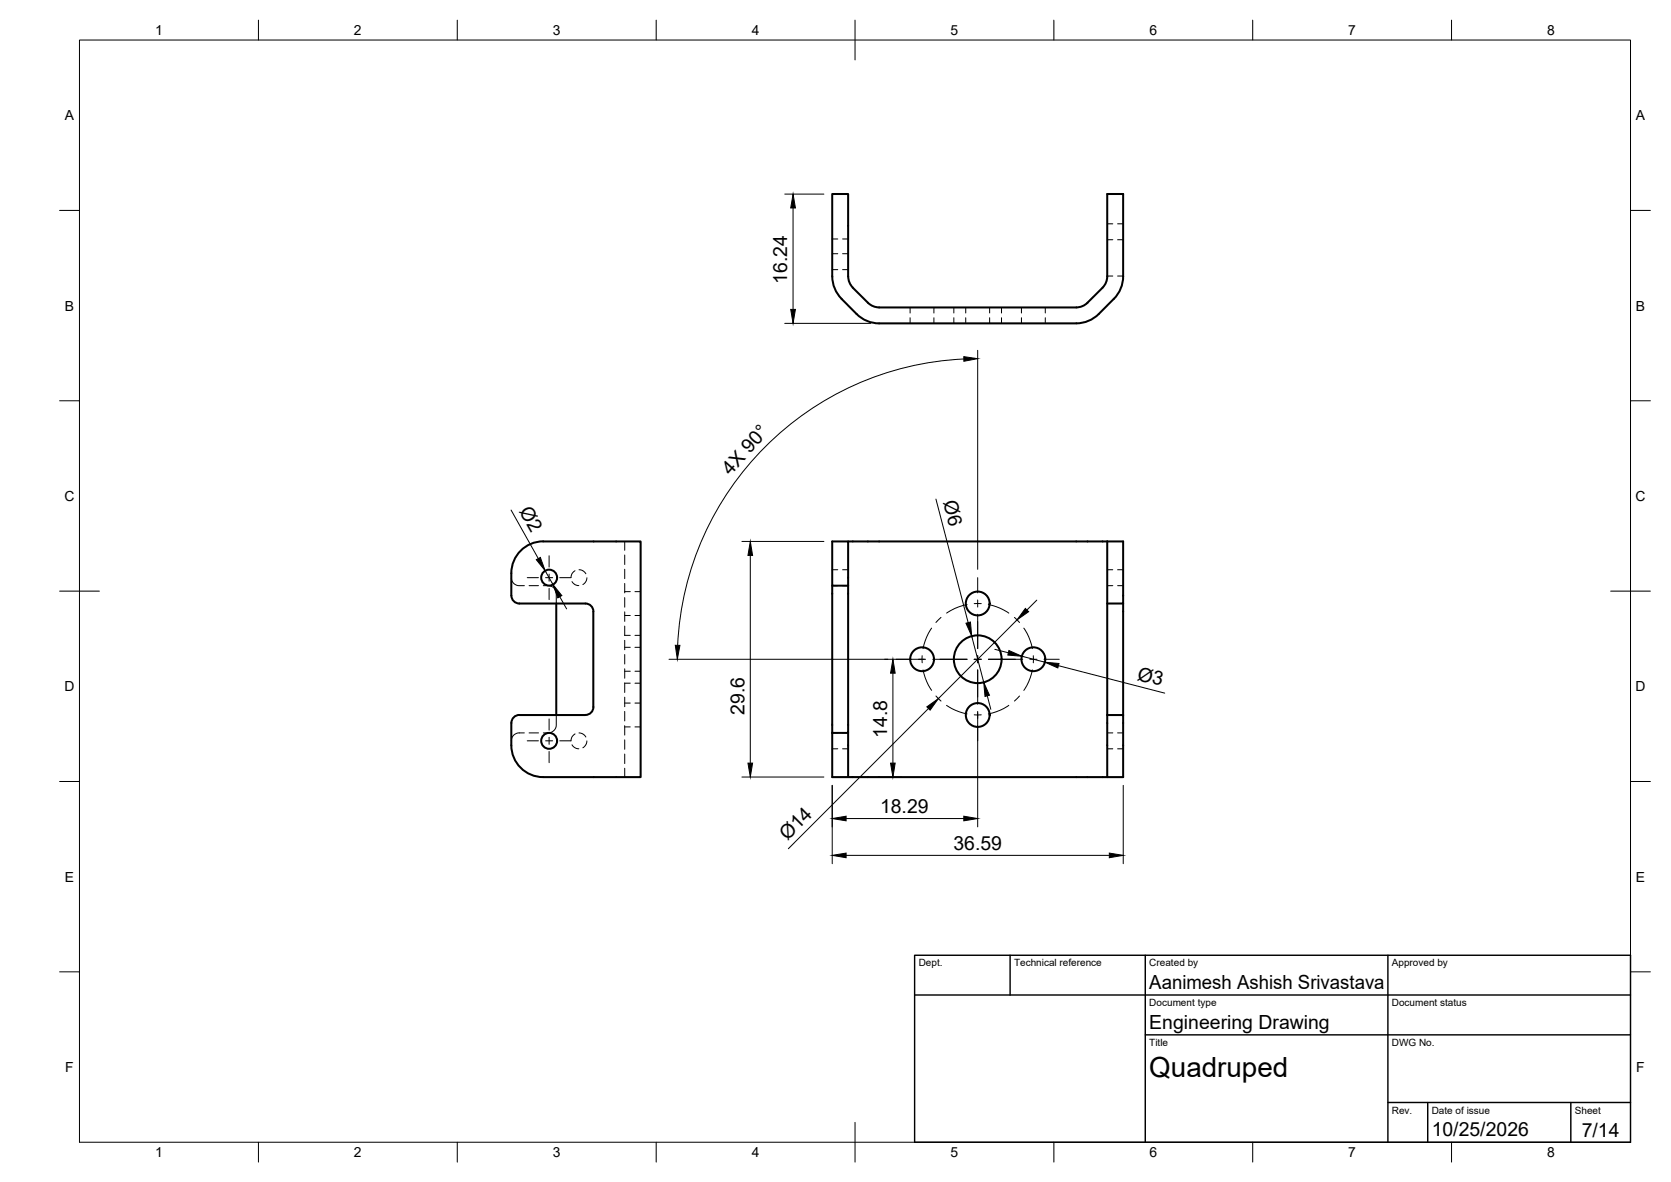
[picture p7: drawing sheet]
<svg xmlns="http://www.w3.org/2000/svg" width="420mm" height="297mm" viewBox="0 0 420 297" stroke-linecap="round" stroke-linejoin="round" font-family="sans-serif">
<!-- layer: Visible -->
<g fill="none" stroke="#000" stroke-width=".51">
<path d="M221 77.3h49.6l1.1-.2 .9-.4 4.6-4.4 .7-.9 .4-.9 .1-1v-20.7h4v20.7a8 8 0 0 1-2.3 5.6l-3.8 3.8a8 8 0 0 1-5.7 2.4h-49.6M221.1 77.3l-1.6-.4-1.3-.8-4.1-4.2-.7-1.4-.1-1v-20.7h-4v20.7a8.1 8.1 0 0 0 2.3 5.6l3.8 3.8a8 8 0 0 0 5.7 2.4M136.6 136.1h24.5v59.2h-24.5a8 8 0 0 1-8-8v-5.6M136.6 136a8 8 0 0 0-8 8.1v5.6M209.3 136.1h4v11.1h-4zM213.3 136.1h65.1M278.4 136.1v43.6M278.4 136.1h4v15.6h-4M128.6 149.7a2 2 0 0 0 2 2h16.6a2 2 0 0 1 2 2M139.9 151.7v28M149.2 153.7v24M209.3 147.2v37"/>
<path d="M213.3 147.2v37h-4M282.4 151.7v28M130.6 179.7h16.6M130.6 179.7a2 2 0 0 0-2 2M149.2 177.7a2 2 0 0 1-2 2M278.4 179.7v15.6M278.4 179.7h4v15.6h-4M209.3 184.2v11.1h4v-11.1M213.3 195.3h65.1"/>
<circle cx="138.1" cy="145.2" r="2"/>
<circle cx="245.8" cy="151.7" r="3"/>
<circle cx="231.8" cy="165.7" r="3"/>
<circle cx="245.8" cy="165.7" r="6"/>
<circle cx="245.8" cy="179.7" r="3"/>
<circle cx="259.8" cy="165.7" r="3"/>
<circle cx="138.1" cy="186.2" r="2"/>
</g>
<!-- layer: Hidden -->
<g fill="none" stroke="#000" stroke-width=".25">
<path d="M278.4 56.2h1.4M281 56.2h1.4M209.3 60.1h1.4M209.3 63.8h1.4M209.3 67.8h1.4M211.9 60.1h1.4M211.9 63.8h1.4M211.9 67.8h1.4M228.8 77.3v1.4M228.8 79.8v1.5M234.8 77.3v1.4M234.8 79.8v1.5"/>
<path d="M239.8 77.3v1.4M239.8 79.8v1.5M242.8 77.3v1.4M242.8 79.8v1.5M248.8 77.3v1.4M248.8 79.8v1.5M251.8 77.3v1.4M251.8 79.8v1.5M256.8 77.3v1.4M256.8 79.8v1.5M262.8 77.3v1.4M262.8 79.8v1.5"/>
<path d="M278.4 69.4h1.4M278.4 60.2h1.4M281 69.4h1.4M281 60.2h1.4M157.1 136.1v2.2M157.1 139.5v2.4M128.6 145.2a1.99 1.99 0 0 0 2 2h1.2M133 147.2h2.4M136.6 147.2a2.71 2.71 0 0 1 2.9 .9l.4 1.1v2.5M143.8 146.2l.7 .7 1 .3M144.6 143.4l-.8 .8-.2 .9M145.6 143.2l.8 .1 .9 .9"/>
<path d="M147.6 145.2l-.4 1.1-.6 .6M157.1 143.1v2.3M157.1 146.6v2.4M157.1 150.2v2.4M157.1 153.8v2.4M157.1 157.3v2.4M157.1 159.7h1.4M157.1 154.7h1.4M157.1 148.7h1.4M159.7 159.7h1.4M159.7 154.7h1.4M159.7 148.7h1.4"/>
<path d="M209.3 143.2h1.4M209.3 147.2h1.4M211.9 143.2h1.4M211.9 147.2h1.4M278.4 143.2h1.4M278.4 147.2h1.4M281 143.2h1.4M281 147.2h1.4M139.9 179.7v2.5a2 2 0 0 1-2 2h-1.3M157.1 160.9v2.4M157.1 164.5v2.4M157.1 168.1v2.3"/>
<path d="M157.1 171.6v2.4M157.1 175.2v2.4M157.1 178.8v2.4M157.1 171.7h1.4M157.1 176.7h1.4M157.1 168.7h1.4M157.1 162.7h1.4M159.7 171.7h1.4M159.7 176.7h1.4M159.7 168.7h1.4M159.7 162.7h1.4M131.8 184.2a2.6 2.6 0 0 0-3.1 1.2l-.1 .8"/>
<path d="M133 184.2h2.4M143.8 187.2l.7 .7 1 .3M144.6 184.4l-.8 .9-.2 .9M145.6 184.2l.8 .2 .9 .8M147.6 186.2l-.4 1.1-.6 .6M157.1 182.4v2.3M157.1 185.9v2.4M157.1 189.5v2.4M157.1 193.1v2.2M157.1 182.7h1.4M159.7 182.7h1.4M209.3 184.2h1.4"/>
<path d="M209.3 188.2h1.4M211.9 184.2h1.4M211.9 188.2h1.4M278.4 184.2h1.4M278.4 188.2h1.4M281 184.2h1.4M281 188.2h1.4"/>
</g>
<!-- layer: BORDER -->
<g fill="none" stroke="#000" stroke-width=".25">
<path d="M20 10.1h390v276.9h-390zM65 5.1v5M115 5.1v5M165 5.1v5M215 5.1v10M265 5.1v5M315 5.1v5M365 5.1v5M15 52.9h5M410 52.9h5M15 100.7h5M410 100.7h5"/>
<path d="M15 148.6h10M405 148.6h10M15 196.4h5M410 196.4h5M15 244.2h5M410 244.2h5M65 287v5M115 287v5M165 287v5M215 282.1v9.9M265 287v5M315 287v5"/>
<path d="M365 287v5"/>
</g>
<!-- layer: TITLEBLOCK -->
<path d="M230 240.1h180v46.9h-180zM230 250h180M254 240.1v9.9M288 240.1v46.9M349 240.1v46.9M288 260.1h122M349 277.1h61M359 277.1v9.9M395 277.1v9.9" fill="none" stroke="#000" stroke-width=".36"/>
<!-- layer: Smart Centers -->
<g fill="none" stroke="#000" stroke-width=".25">
<path d="M138.1 139.7v2.8M132.6 145.2h2.8M137.2 145.2h1.8M138.1 144.3v1.8M138.1 147.9v2.8M140.7 145.2h2.9M234.3 157.8l-1.3 2.2-.9 3M236.6 155.2l-1.3 1.2M243.2 151.9l-3 1-2.2 1.2M244.9 151.7h1.8M245.8 145.2v3.8M245.8 150.8v1.8"/>
<path d="M245.8 154.4v8.6M248.5 151.9l3 1 2.2 1.2M255.1 155.2l1.2 1.2M257.4 157.8l1.3 2.2 .9 3M225.3 165.7h3.9M230.9 165.7h1.8M231.9 164.8v1.8M232.1 168.3l.9 3 1.3 2.2M234.5 165.7h8.7M235.3 174.9l1.3 1.3M238 177.3l2.2 1.2 3 .9M244.9 165.7h1.8"/>
<path d="M244.9 179.6h1.8M245.8 164.8v1.8M245.8 168.3v8.7M245.8 178.8v1.8M248.5 165.7h8.7M253.7 177.3l-2.2 1.2-3 .9M256.3 174.9l-1.2 1.3M259 165.7h1.7M259.6 168.3l-.9 3-1.3 2.2M259.8 164.8v1.8M262.5 165.7h3.8M132.6 186.2h2.8"/>
<path d="M137.2 186.2h1.8M138.1 180.7v2.8M138.1 185.3v1.8M138.1 188.9v2.8M140.7 186.2h2.9M245.8 182.4v3.8"/>
</g>
<!-- layer: FD_Dimensions -->
<g fill="none" stroke="#000" stroke-width=".25">
<path d="M197.3 48.8h9.9M199.4 52.3v25.5M197.3 81.3h21.6M242.3 90.2a75.5 75.5 0 0 0-71.9 72M245.8 88v55.1M128.5 128.2l6.9 12.2M186.5 136.1h20.7M188.7 139.6v52.2M235.3 125.4l8.1 31.1M137.1 143.4l1.9 3.5M140.8 150l1.7 3M244.3 159.9l3.1 11.6"/>
<path d="M255.7 155.8l-19.8 19.8M260.7 150.8l-2.5 2.5M168.2 165.7h64.2M224.5 169.2v22.6M233.5 178l-35.3 35.3M245.8 179.1v28.7M248.2 174.9l.9 3.4M250.1 163.2l3.5 .8M256.9 164.9l5.8 1.5M266.1 167.3l26.8 6.9M186.5 195.3h20.7M209.3 197.4v19.7"/>
<path d="M211.3 195.3h15.3M282.4 197.4v19.7M212.7 215h66.2M212.7 205.7h29.6"/>
</g>
<g fill="#000" stroke="#000" stroke-width=".25">
<path d="M199.4 48.8l.6 3.5h-1.2zM198.8 77.8h1.2l-.6 3.5zM242.3 89.6l3.5 .5-3.4 .7zM188.7 136.1l.5 3.5h-1.1zM134.9 140.7l1-.6 1.2 3.3zM139 146.9l2.3 2.8-1 .5zM242.9 156.6l1.1-.3 .3 3.6zM257.8 152.9l.8 .8-2.9 2.1zM169.8 162.2h1.2l-.7 3.5zM224.5 165.7l.6 3.5h-1.2zM233 177.6l2.9-2-2 2.9zM247.4 171.5l1.4 3.2-1.1 .3z"/>
<path d="M253.7 163.5l3.2 1.4-3.5-.3zM262.7 166.4l3.6 .3-.3 1.2zM188.1 191.8h1.1l-.5 3.5zM223.9 191.8h1.2l-.6 3.5zM209.3 215l3.4-.6v1.1zM209.3 205.7l3.4-.6v1.2zM242.3 205.1l3.5 .6-3.5 .6zM278.9 214.4l3.5 .6-3.5 .5z"/>
</g>
<text font-size="7" x="289" y="270.6">Quadruped</text>
<g font-size="4.9">
<text x="198" y="71.3" transform="rotate(-90 198 71.3)">16.24</text>
<text x="183.7" y="119.7" transform="rotate(-48 183.7 119.7)">4X 90°</text>
<text x="130.4" y="128.5" transform="rotate(61 130.4 128.5)">Ø2</text>
<text x="237.1" y="126.2" transform="rotate(75 237.1 126.2)">Ø6</text>
<text x="285.8" y="170.8" transform="rotate(14 285.8 170.8)">Ø3</text>
<text x="187.2" y="179.6" transform="rotate(-90 187.2 179.6)">29.6</text>
<text x="223.1" y="185.4" transform="rotate(-90 223.1 185.4)">14.8</text>
<text x="221.3" y="204.2">18.29</text>
<text x="198" y="211.3" transform="rotate(-45 198 211.3)">Ø14</text>
<text x="239.7" y="213.5">36.59</text>
<text x="289" y="248.5">Aanimesh Ashish Srivastava</text>
<text x="289" y="258.6">Engineering Drawing</text>
<text x="360" y="285.5">10/25/2026</text>
<text x="397.7" y="285.7">7/14</text>
</g>
<g font-size="3.5">
<text x="39" y="8.8">1</text>
<text x="89" y="8.8">2</text>
<text x="139" y="8.8">3</text>
<text x="189" y="8.8">4</text>
<text x="239" y="8.8">5</text>
<text x="289" y="8.8">6</text>
<text x="339" y="8.8">7</text>
<text x="389" y="8.8">8</text>
<text x="16.3" y="30.2">A</text>
<text x="411.3" y="30.2">A</text>
<text x="16.3" y="78">B</text>
<text x="411.3" y="78">B</text>
<text x="16.2" y="125.9">C</text>
<text x="411.2" y="125.9">C</text>
<text x="16.2" y="173.7">D</text>
<text x="411.2" y="173.7">D</text>
<text x="16.3" y="221.6">E</text>
<text x="411.3" y="221.6">E</text>
<text x="16.4" y="269.4">F</text>
<text x="411.4" y="269.4">F</text>
<text x="39" y="290.8">1</text>
<text x="89" y="290.8">2</text>
<text x="139" y="290.8">3</text>
<text x="189" y="290.8">4</text>
<text x="239" y="290.8">5</text>
<text x="289" y="290.8">6</text>
<text x="339" y="290.8">7</text>
<text x="389" y="290.8">8</text>
</g>
<g font-size="2.5">
<text x="231" y="242.9">Dept.</text>
<text x="255" y="242.9">Technical reference</text>
<text x="289" y="242.9">Created by</text>
<text x="350" y="242.9">Approved by</text>
<text x="289" y="252.8">Document type</text>
<text x="350" y="252.8">Document status</text>
<text x="289" y="262.9">Title</text>
<text x="350" y="262.9">DWG No.</text>
<text x="350" y="279.9">Rev.</text>
<text x="360" y="279.9">Date of issue</text>
<text x="396" y="279.9">Sheet</text>
</g>
</svg>
